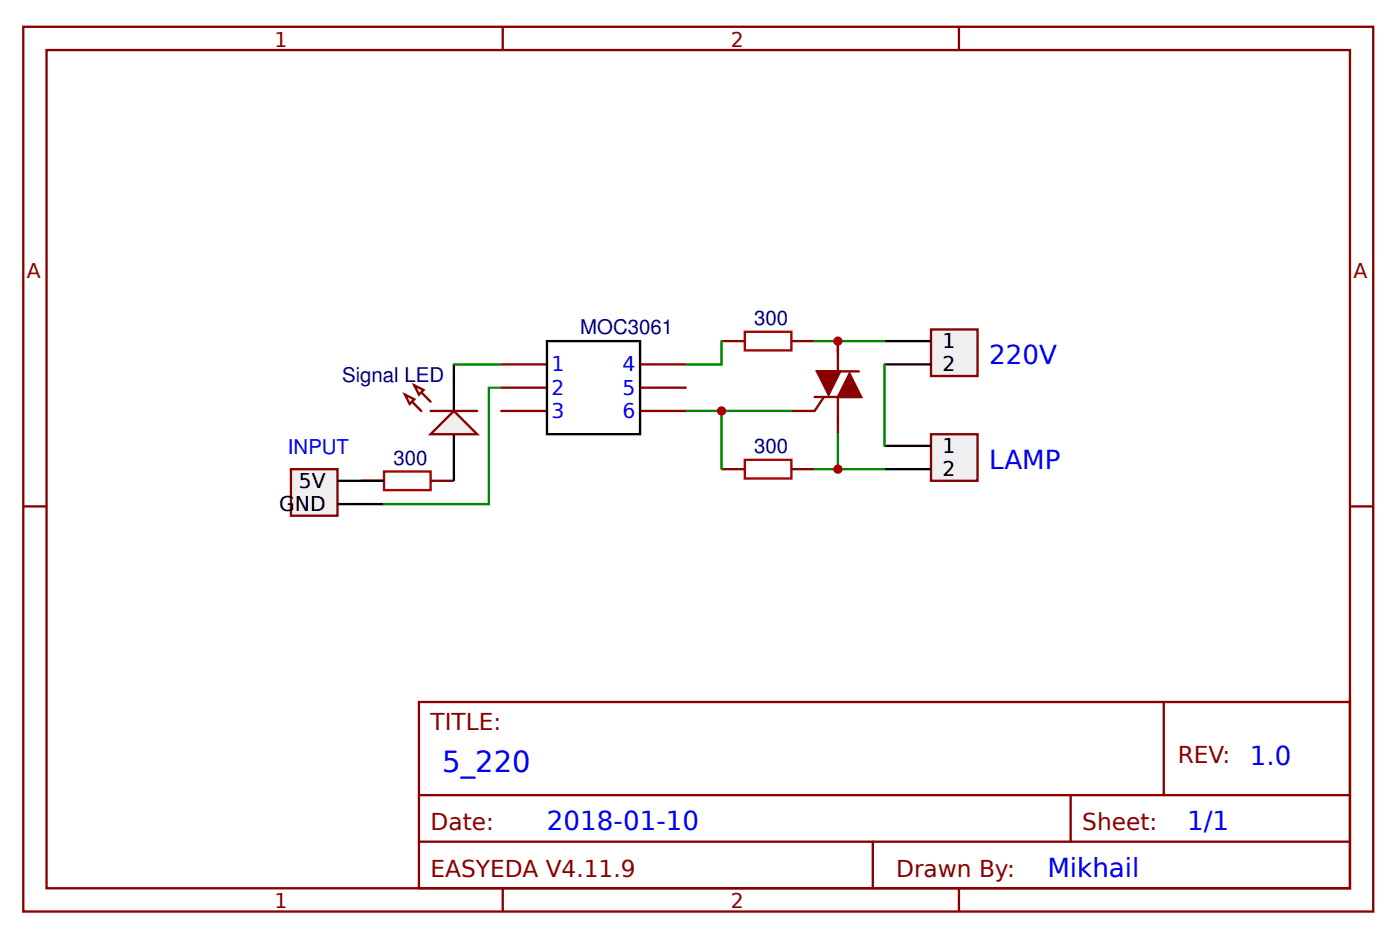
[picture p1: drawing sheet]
<svg xmlns="http://www.w3.org/2000/svg" width="160mm" height="107mm" viewBox="0 0 160 107" stroke-linecap="round" stroke-linejoin="round" font-family="sans-serif">
<g fill="none" stroke="#800" stroke-width=".27">
<path d="M2.7 3.1h154.7v101.3h-154.7zM5.3 5.7h149.4v96h-149.4zM57.6 3.1v2.6M109.9 3.1v2.6M96 39.1v3.4M2.7 58h2.6M41.3 55.1h2.7M49.3 55.1h2.7M57.3 41.7h5.4M57.3 44.4h5.4M57.3 47.1h5.4M73.3 41.7h5.4"/>
<path d="M73.3 44.4h5.4M73.3 47.1h5.4M93.3 45.5h5.4M93.6 42.5h4.8M94.4 45.5l-1.1 1.6h-2.6M96 45.5v4.2M154.7 58h2.7M48 80.4h106.7v21.3h-106.7zM48 91.1h106.7M48 96.4h106.7M100 96.4v5.3M122.7 91.1v5.3"/>
<path d="M133.3 80.4v10.7M57.6 101.7v2.7M109.9 101.7v2.7"/>
</g>
<path d="M62.7 39.1h10.6v10.6h-10.6zM52 41.7v5.4M52 49.7v5.4" fill="none" stroke="#000" stroke-width=".27"/>
<g fill="#800" stroke="#800" stroke-width=".27">
<path d="M97.3 42.8l1.4 2.7h-2.7z"/>
<path d="M93.6 42.5h2.7l-1.4 2.7z"/>
</g>
<path d="M44 54h5.3v2.1h-5.3z" fill="none" stroke="#a00000" stroke-width=".27"/>
<path d="M49.3 49.7l2.7-2.6 2.7 2.6z" fill="#efefef" stroke="#800" stroke-width=".27"/>
<path d="M46.4 45.2l1.9 1.9M47.5 44.1l1.8 1.9" fill="none" stroke="#800" stroke-width=".27"/>
<g fill="#efefef" stroke="#800" stroke-width=".27">
<path d="M47.5 44.1l1 .6-.5 .5z"/>
<path d="M46.4 45.2l1.1 .5-.6 .6z"/>
</g>
<path d="M49.3 47.1h5.4" fill="none" stroke="#800" stroke-width=".27"/>
<path d="M33.3 53.7h5.4v5.4h-5.4z" fill="#efefef" stroke="#800" stroke-width=".27"/>
<path d="M38.7 57.7h5.3M38.7 55.1h5.3" fill="none" stroke="#000" stroke-width=".27"/>
<path d="M85.3 38h5.4v2.1h-5.4zM85.3 52.7h5.4v2.1h-5.4z" fill="none" stroke="#a00000" stroke-width=".27"/>
<path d="M82.7 39.1h2.6M90.7 39.1h2.6M82.7 53.7h2.6M90.7 53.7h2.6" fill="none" stroke="#800" stroke-width=".27"/>
<path d="M78.7 47.1h12M82.7 47.1v6.6" fill="none" stroke="#080" stroke-width=".27"/>
<circle cx="82.7" cy="47.1" r=".53" fill="#c00"/>
<path d="M82.7 39.1v2.6h-4M52 41.7h5.3M57.3 44.4h-1.3v13.3h-12M96 49.7v4h-2.7" fill="none" stroke="#080" stroke-width=".27"/>
<path d="M106.7 37.7h5.3v5.4h-5.3z" fill="#efefef" stroke="#800" stroke-width=".27"/>
<path d="M101.3 39.1h5.4M101.3 41.7h5.4" fill="none" stroke="#000" stroke-width=".27"/>
<path d="M106.7 49.7h5.3v5.4h-5.3z" fill="#efefef" stroke="#800" stroke-width=".27"/>
<path d="M101.3 51.1h5.4M101.3 53.7h5.4" fill="none" stroke="#000" stroke-width=".27"/>
<path d="M93.3 39.1h8M96 53.7h5.3" fill="none" stroke="#080" stroke-width=".27"/>
<circle cx="96" cy="53.7" r=".53" fill="#c00"/>
<path d="M101.3 41.7v9.4" fill="none" stroke="#080" stroke-width=".27"/>
<circle cx="96" cy="39.1" r=".53" fill="#c00"/>
<text font-size="3.3" fill="#00f" x="50.7" y="88.4">5_220</text>
<g font-size="3" fill="#00f">
<text x="113.3" y="41.7">220V</text>
<text x="113.3" y="53.7">LAMP</text>
<text x="143.2" y="87.6">1.0</text>
<text x="62.7" y="95.1">2018-01-10</text>
<text x="136" y="95.1">1/1</text>
<text x="120" y="100.4">Mikhail</text>
</g>
<g font-size="2.7" fill="#800">
<text x="49.3" y="83.6">TITLE:</text>
<text x="135" y="87.3">REV:</text>
<text x="49.3" y="95.1">Date:</text>
<text x="124" y="95.1">Sheet:</text>
<text x="49.3" y="100.4">EASYEDA V4.11.9</text>
<text x="102.7" y="100.4">Drawn By:</text>
</g>
<g font-size="2.3" fill="#800">
<text x="31.5" y="5.3">1</text>
<text x="83.7" y="5.3">2</text>
<text x="3.1" y="31.9">A</text>
<text x="155.1" y="31.9">A</text>
<text x="31.5" y="104">1</text>
<text x="83.7" y="104">2</text>
</g>
<g font-size="2.3" fill="#000080">
<text x="66.5" y="38.3">MOC3061</text>
<text x="86.4" y="37.2">300</text>
<text x="39.2" y="43.7">Signal LED</text>
<text x="45.1" y="53.2">300</text>
<text x="86.4" y="51.9">300</text>
</g>
<g font-size="2.3">
<text x="108" y="39.9">1</text>
<text x="108" y="42.5">2</text>
<text x="108" y="51.9">1</text>
<text x="32" y="58.5">GND</text>
<text x="34.3" y="55.9">5V</text>
<text x="108" y="54.5">2</text>
</g>
<g font-size="2.3" fill="#00f">
<text x="63.2" y="42.5">1</text>
<text x="63.2" y="45.2">2</text>
<text x="63.2" y="47.9">3</text>
<text x="71.3" y="42.5">4</text>
<text x="71.3" y="45.2">5</text>
<text x="71.3" y="47.9">6</text>
<text x="33" y="52.1">INPUT</text>
</g>
</svg>
